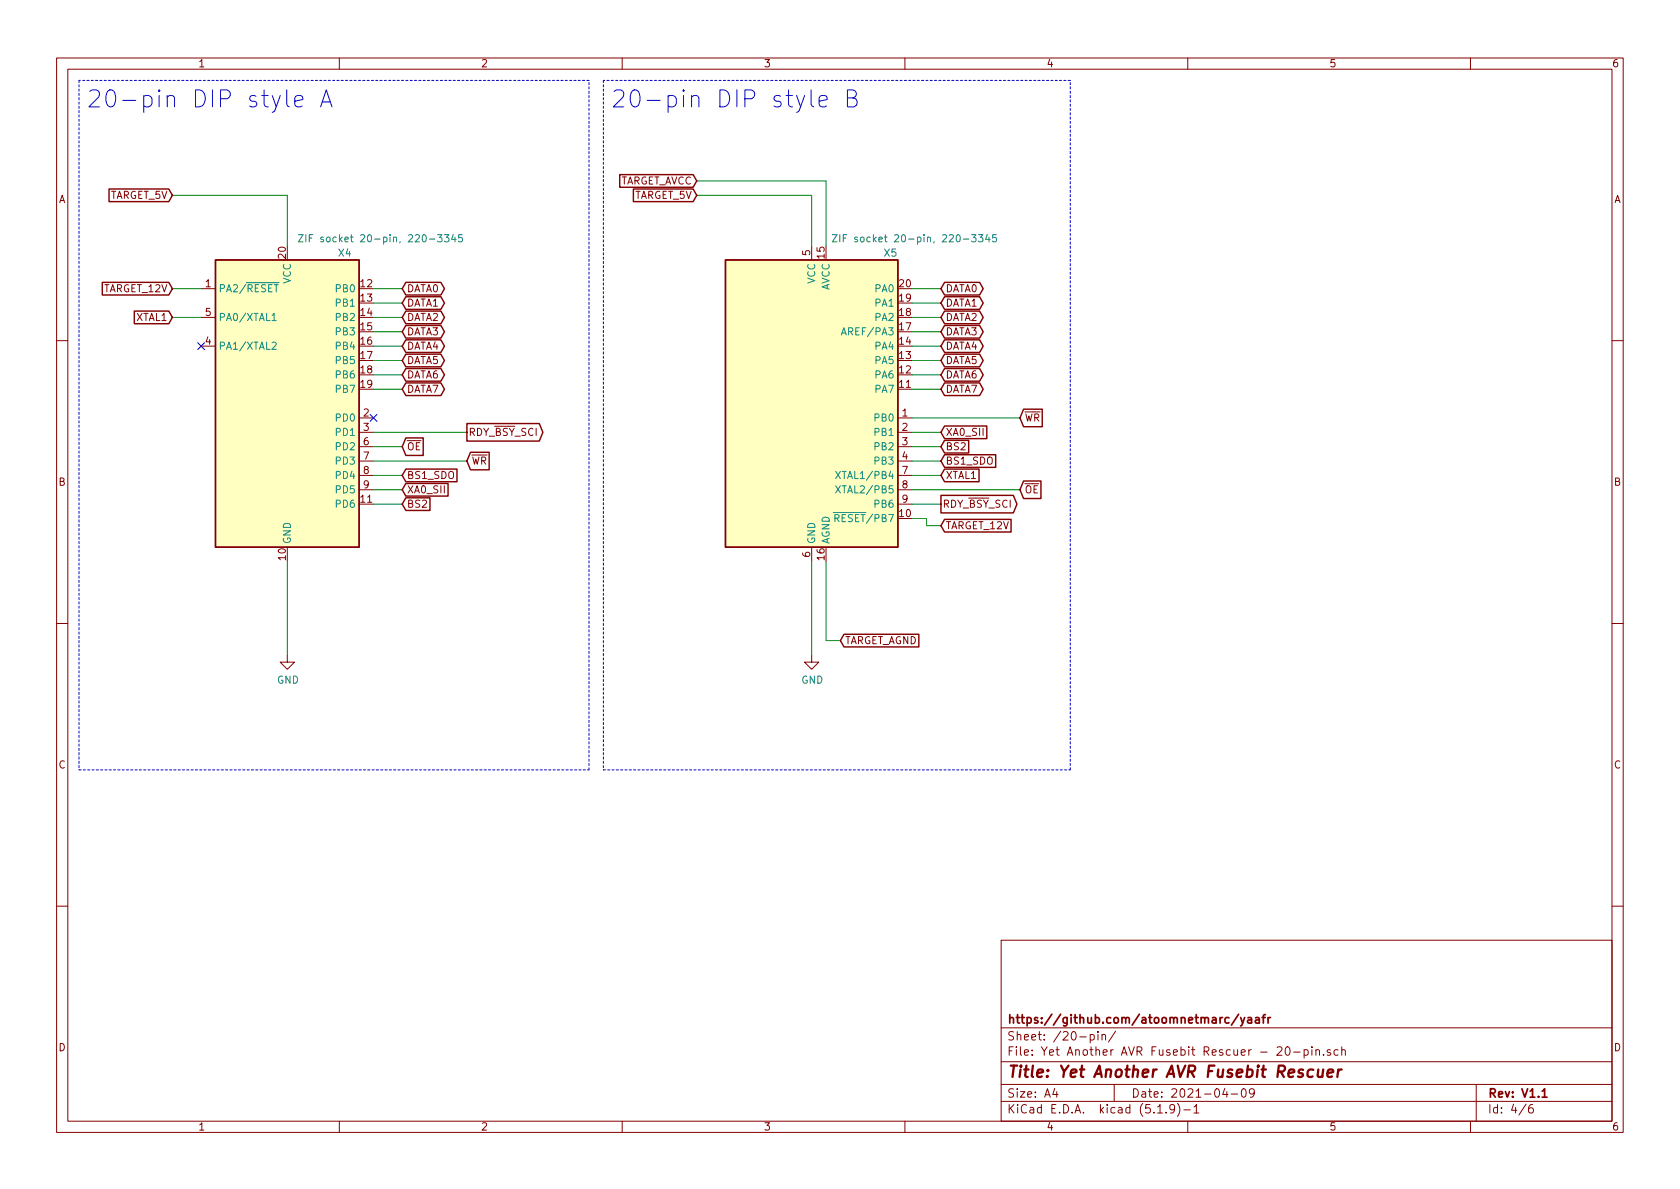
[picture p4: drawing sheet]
EESchema Schematic File Version 4
EELAYER 30 0
EELAYER END
$Descr A4 11693 8268
encoding utf-8
Sheet 4 6
Title "Yet Another AVR Fusebit Rescuer"
Date "2021-04-09"
Rev "V1.1"
Comp "https://github.com/atoomnetmarc/yaafr"
Comment1 ""
Comment2 ""
Comment3 ""
Comment4 ""
$EndDescr
Wire Wire Line
	1200 1350 2000 1350
Wire Wire Line
	2000 1350 2000 1700
Text GLabel 1200 1350 0    50   Input ~ 0
TARGET_5V
Text Notes 600  750  0    118  ~ 0
20-pin DIP style A
Text GLabel 1200 2000 0    50   Input ~ 0
TARGET_12V
Wire Wire Line
	1200 2000 1400 2000
Text GLabel 1200 2200 0    50   Input ~ 0
XTAL1
Wire Wire Line
	1200 2200 1400 2200
$Comp
L power:GND #PWR?
U 1 1
P 2000 4550
AR Path="/60E6BB9D" Ref="#PWR?"  Part="1" 
AR Path="/60E59523/60E6BB9D" Ref="#PWR?"  Part="1" 
AR Path="/60E6838F/60E6BB9D" Ref="#PWR06"  Part="1" 
F 0 "#PWR06" H 2000 4300 50  0001 C CNN
F 1 "GND" H 2005 4377 50  0000 C CNN
F 2 "" H 2000 4550 50  0001 C CNN
F 3 "" H 2000 4550 50  0001 C CNN
	1    2000 4550
	1    0    0    -1  
$EndComp
Wire Wire Line
	2000 3900 2000 4550
Text GLabel 2800 2000 2    50   BiDi ~ 0
DATA0
Text GLabel 2800 2100 2    50   BiDi ~ 0
DATA1
Text GLabel 2800 2200 2    50   BiDi ~ 0
DATA2
Text GLabel 2800 2300 2    50   BiDi ~ 0
DATA3
Text GLabel 2800 2400 2    50   BiDi ~ 0
DATA4
Text GLabel 2800 2500 2    50   BiDi ~ 0
DATA5
Text GLabel 2800 2600 2    50   BiDi ~ 0
DATA6
Text GLabel 2800 2700 2    50   BiDi ~ 0
DATA7
Wire Wire Line
	2600 2000 2800 2000
Wire Wire Line
	2800 2100 2600 2100
Wire Wire Line
	2600 2200 2800 2200
Wire Wire Line
	2800 2300 2600 2300
Wire Wire Line
	2600 2400 2800 2400
Wire Wire Line
	2800 2500 2600 2500
Wire Wire Line
	2600 2600 2800 2600
Wire Wire Line
	2800 2700 2600 2700
Text GLabel 3250 3000 2    50   Output ~ 0
RDY_~BSY~_SCI
Text GLabel 2800 3100 2    50   Input ~ 0
~OE
Text GLabel 3250 3200 2    50   Input ~ 0
~WR
Text GLabel 2800 3300 2    50   Input ~ 0
BS1_SDO
Text GLabel 2800 3400 2    50   Input ~ 0
XA0_SII
Wire Wire Line
	2600 3000 3250 3000
Wire Wire Line
	2800 3100 2600 3100
Wire Wire Line
	3250 3200 2600 3200
Wire Wire Line
	2600 3300 2800 3300
Wire Wire Line
	2800 3400 2600 3400
Text GLabel 2800 3500 2    50   Input ~ 0
BS2
Wire Wire Line
	2600 3500 2800 3500
Wire Notes Line
	550  550  550  5350
Wire Notes Line
	550  5350 4100 5350
Wire Notes Line
	4100 5350 4100 550 
Wire Notes Line
	4100 550  550  550 
$Comp
L MCU_Microchip_ATtiny:ATtiny2313A-PU X4
U 1 1
P 2000 2800
F 0 "X4" H 2400 3850 50  0000 C CNN
F 1 "ZIF socket 20-pin, 220-3345" H 2650 3950 50  0000 C CNN
F 2 "Socket:DIP_Socket-20_W4.3_W5.08_W7.62_W10.16_W10.9_3M_220-3342-00-0602J" H 2000 2800 50  0001 C CIN
F 3 "http://ww1.microchip.com/downloads/en/DeviceDoc/doc8246.pdf" H 2000 2800 50  0001 C CNN
	1    2000 2800
	1    0    0    -1  
$EndComp
NoConn ~ 1400 2400
NoConn ~ 2600 2900
Text Notes 4250 750  0    118  ~ 0
20-pin DIP style B
Text GLabel 6550 3650 2    50   Input ~ 0
TARGET_12V
Text GLabel 6550 3300 2    50   Input ~ 0
XTAL1
Wire Wire Line
	6550 3300 6350 3300
Text GLabel 6550 2000 2    50   BiDi ~ 0
DATA0
Text GLabel 6550 2100 2    50   BiDi ~ 0
DATA1
Text GLabel 6550 2200 2    50   BiDi ~ 0
DATA2
Text GLabel 6550 2300 2    50   BiDi ~ 0
DATA3
Text GLabel 6550 2400 2    50   BiDi ~ 0
DATA4
Text GLabel 6550 2500 2    50   BiDi ~ 0
DATA5
Text GLabel 6550 2600 2    50   BiDi ~ 0
DATA6
Text GLabel 6550 2700 2    50   BiDi ~ 0
DATA7
Wire Wire Line
	6350 2000 6550 2000
Wire Wire Line
	6550 2100 6350 2100
Wire Wire Line
	6350 2200 6550 2200
Wire Wire Line
	6550 2300 6350 2300
Wire Wire Line
	6350 2400 6550 2400
Wire Wire Line
	6550 2500 6350 2500
Wire Wire Line
	6350 2600 6550 2600
Wire Wire Line
	6550 2700 6350 2700
Text GLabel 6550 3500 2    50   Output ~ 0
RDY_~BSY~_SCI
Text GLabel 7100 3400 2    50   Input ~ 0
~OE
Text GLabel 7100 2900 2    50   Input ~ 0
~WR
Text GLabel 6550 3200 2    50   Input ~ 0
BS1_SDO
Text GLabel 6550 3000 2    50   Input ~ 0
XA0_SII
Wire Wire Line
	6350 3500 6550 3500
Wire Wire Line
	7100 3400 6350 3400
Wire Wire Line
	7100 2900 6350 2900
Wire Wire Line
	6350 3200 6550 3200
Wire Wire Line
	6550 3000 6350 3000
Text GLabel 6550 3100 2    50   Input ~ 0
BS2
Wire Wire Line
	6350 3100 6550 3100
Wire Notes Line
	4200 550  4200 5350
Wire Notes Line
	4200 5350 7450 5350
Wire Notes Line
	7450 5350 7450 550 
Wire Notes Line
	7450 550  4200 550 
$Comp
L MCU_Microchip_ATtiny:ATtiny261A-PU X5
U 1 1
P 5650 2800
F 0 "X5" H 6250 3850 50  0000 R CNN
F 1 "ZIF socket 20-pin, 220-3345" H 6950 3950 50  0000 R CNN
F 2 "Socket:DIP_Socket-20_W4.3_W5.08_W7.62_W10.16_W10.9_3M_220-3342-00-0602J" H 5650 2800 50  0001 C CIN
F 3 "http://ww1.microchip.com/downloads/en/DeviceDoc/doc8197.pdf" H 5650 2800 50  0001 C CNN
	1    5650 2800
	1    0    0    -1  
$EndComp
Wire Wire Line
	4850 1350 5650 1350
Wire Wire Line
	5650 1350 5650 1700
Text GLabel 4850 1250 0    50   Input ~ 0
TARGET_AVCC
Wire Wire Line
	4850 1250 5750 1250
Wire Wire Line
	5750 1250 5750 1700
Text GLabel 4850 1350 0    50   Input ~ 0
TARGET_5V
$Comp
L power:GND #PWR?
U 1 1
P 5650 4550
AR Path="/60FB2C54" Ref="#PWR?"  Part="1" 
AR Path="/60E59523/60FB2C54" Ref="#PWR?"  Part="1" 
AR Path="/60E6838F/60FB2C54" Ref="#PWR07"  Part="1" 
F 0 "#PWR07" H 5650 4300 50  0001 C CNN
F 1 "GND" H 5655 4377 50  0000 C CNN
F 2 "" H 5650 4550 50  0001 C CNN
F 3 "" H 5650 4550 50  0001 C CNN
	1    5650 4550
	1    0    0    -1  
$EndComp
Wire Wire Line
	5650 3900 5650 4550
Text GLabel 5850 4450 2    50   Input ~ 0
TARGET_AGND
Wire Wire Line
	5850 4450 5750 4450
Wire Wire Line
	5750 4450 5750 3900
Wire Wire Line
	6350 3600 6450 3600
Wire Wire Line
	6450 3600 6450 3650
Wire Wire Line
	6450 3650 6550 3650
$EndSCHEMATC
